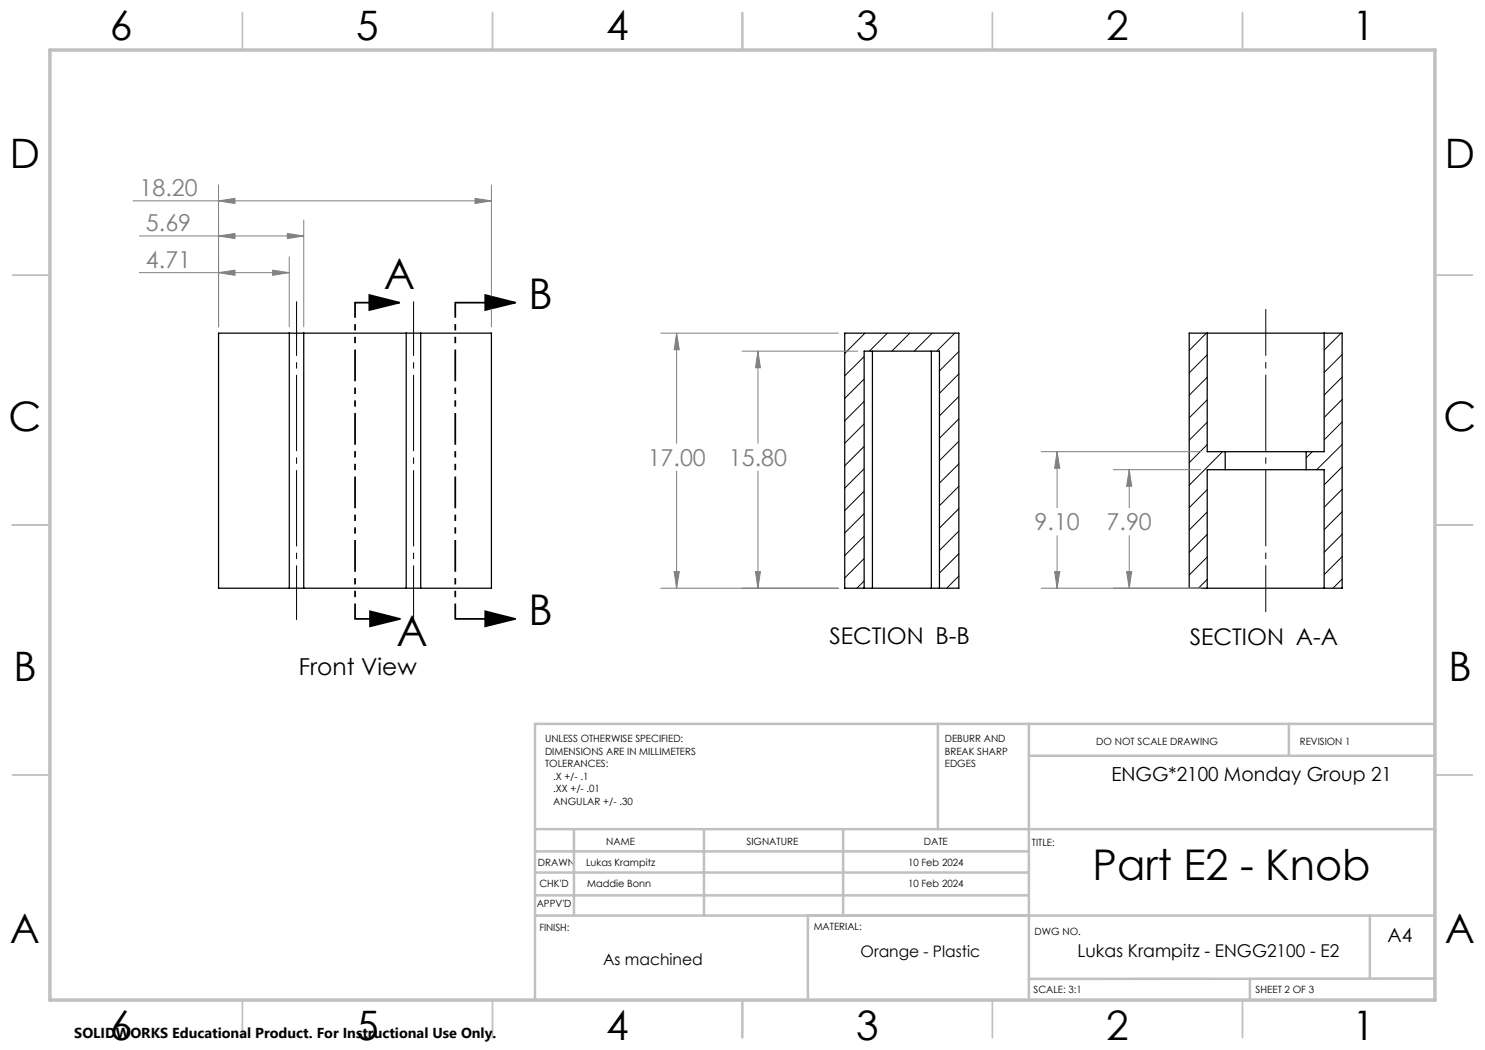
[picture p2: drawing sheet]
<svg xmlns="http://www.w3.org/2000/svg" width="297mm" height="210mm" viewBox="0 0 297 210" stroke-linecap="round" stroke-linejoin="round" font-family="sans-serif">
<g fill="none" stroke="#000" stroke-width=".25">
<path d="M57.9 66.6h2.8M57.9 66.6h-14.2v51h14.2M57.9 66.6v51M60.7 66.6h20.5M60.7 66.6v51M81.2 66.6h2.9M81.2 66.6v51M84.1 66.6h14.2v51h-14.2M84.1 66.6v51M174.5 70.2v47.4M186.3 70.2v47.4M241.4 66.6h23.4"/>
<path d="M241.4 66.6h-3.6v51h3.6M241.4 66.6v23.7h3.6M264.8 66.6v23.7h-3.6M264.8 66.6h3.6v51h-3.6M245 90.3h16.2M245 93.9h16.2M245 93.9h-3.6v23.7M245 90.3v3.6M261.2 93.9h3.6v23.7M261.2 90.3v3.6M57.9 117.6h2.8M60.7 117.6h20.5"/>
<path d="M81.2 117.6h2.9M172.8 117.6h1.7M172.8 117.6h-3.9v-51h22.9v51h-3.9M172.8 117.6v-47.4h15.1v47.4M174.5 117.6h11.8M186.3 117.6h1.6M241.4 117.6h23.4"/>
</g>
<g fill="none" stroke="#000" stroke-width=".2">
<path d="M172.8 71.3l-3.9 3.9M172.8 75.8l-3.9 3.9M173 66.6l-4.1 4.1M177.5 66.6l-3.6 3.6M182 66.6l-3.6 3.6M186.4 66.6l-3.6 3.6M191 66.6l-3.6 3.6M191.8 70.3l-3.9 3.9M191.8 74.8l-3.9 3.9M191.8 79.3l-3.9 3.9M241.3 66.6l-3.5 3.5M241.4 71l-3.6 3.6"/>
<path d="M241.4 75.5l-3.6 3.5M241.4 80l-3.6 3.6M268.2 66.6l-3.4 3.4M268.4 75.4l-3.6 3.6M268.4 70.9l-3.6 3.6M268.4 79.9l-3.6 3.6M172.8 80.3l-3.9 3.9M172.8 84.8l-3.9 3.8M172.8 89.3l-3.9 3.9M172.8 93.8l-3.9 3.8M172.8 98.2l-3.9 3.9M191.8 83.8l-3.9 3.9"/>
<path d="M191.8 88.3l-3.9 3.8M191.8 92.8l-3.9 3.8M191.8 97.3l-3.9 3.8M241.4 84.4l-3.6 3.6M241.4 88.9l-3.6 3.6M241.4 97.9l-3.6 3.6M244.5 90.3l-6.7 6.7M262.5 90.3l-1.3 1.3M268.4 84.4l-3.6 3.6M268.4 88.9l-5.1 5M268.4 93.4l-3.6 3.6M268.4 97.9l-3.6 3.6"/>
<path d="M172.8 102.7l-3.9 3.9M172.8 107.2l-3.9 3.9M172.8 111.7l-3.9 3.9M172.8 116.2l-1.4 1.4M191.8 101.7l-3.9 3.9M191.8 106.2l-3.9 3.9M191.8 110.7l-3.9 3.9M191.8 115.2l-2.5 2.4M241.4 102.4l-3.6 3.6M241.4 106.9l-3.6 3.6M241.4 111.4l-3.6 3.6M241.4 115.9l-1.7 1.7"/>
<path d="M268.4 102.3l-3.6 3.6M268.4 106.8l-3.6 3.6M268.4 111.3l-3.6 3.6M268.4 115.8l-1.8 1.8"/>
</g>
<path d="M73.9 59l6 1.5-6 1.5zM97 59l6 1.5-6 1.5zM71 60.5h8.9M91.1 60.5h11.9M71 123.8h9M74 122.3l6 1.5-6 1.5zM91.1 123.8h11.9M97 122.3l6 1.5-6 1.5z" fill="none" stroke="#000" stroke-width=".35"/>
<g fill="none" stroke="#808080" stroke-width=".2">
<path d="M43.7 37v28.4M95 39.7l3.3 .5-3.3 .5zM98.3 37v28.4M26.6 40.2h71.7M27.9 47.2h32.8M27.9 54.5h30M43.7 40.2l3.3-.5v1zM43.7 47.2l3.3-.5v1zM43.7 54.5l3.3-.5v1.1zM54.5 54l3.4 .5-3.4 .6zM57.5 46.7l3.2 .5-3.2 .5zM57.9 51.4v14"/>
<path d="M60.7 44v21.4M132.2 66.6h35.5M135.3 66.6l.6 3.3h-1.1zM135.3 66.6v22.1M148.4 70.2h23.2M151.6 70.2l.5 3.3h-1zM151.6 70.2v18.5M135.3 94.2v23.4M151.6 94.2v23.4M208.2 90.3h32M211.4 90.3l.5 3.4h-1zM211.4 90.3v11.3"/>
<path d="M222.7 93.9h17.5M225.8 93.9l.5 3.4h-1zM225.8 93.9v7.7M132.2 117.6h35.5M134.8 114.3h1.1l-.6 3.3zM151.1 114.3h1l-.5 3.3zM208.2 117.6h32M210.9 114.3h1l-.5 3.3zM211.4 107.1v10.5M225.3 114.3h1l-.5 3.3zM225.8 107.1v10.5"/>
</g>
<path d="M253.2 61.8v60.6" fill="none" stroke="#000" stroke-width=".2" stroke-dasharray="15.2 1.3 1.3 1.3" stroke-dashoffset="5.9" stroke-linecap="butt"/>
<path d="M59.3 60.3v63.7M82.7 60.3v63.7" fill="none" stroke="#000" stroke-width=".2" stroke-dasharray="15.2 1.3 1.3 1.3" stroke-dashoffset="4.3" stroke-linecap="butt"/>
<path d="M71 60.5v63.2M91.1 60.5v63.2" fill="none" stroke="#000" stroke-width=".35" stroke-dasharray="6.3 1.3 1.3 1.3 1.3 1.3" stroke-dashoffset="3.3" stroke-linecap="butt"/>
<g fill="none" stroke="#c0c0c0" stroke-width=".35">
<path d="M48.5 2.5v7.5M98.5 2.5v7.5M148.5 2.5v7.5M198.5 2.5v7.5M248.5 2.5v7.5M2.5 55h7.5M287 55h7.5M2.5 105h7.5M287 105h7.5M2.5 155h7.5M287 155h7.5M48.5 200v7.5"/>
<path d="M98.5 200v7.5M148.5 200v7.5M198.5 200v7.5M248.5 200v7.5"/>
</g>
<g fill="none" stroke="#c0c0c0" stroke-width=".5">
<path d="M187.6 144.8v21M205.8 144.8v55.2M205.8 151.2h81.2M257.8 144.8v6.4M287 144.8h-180v55.2M107 165.8h180M107 174.5h98.8M107 170.3h98.8M107 179.1h98.8M114.8 165.8v17.3M140.8 165.8v17.3M168.6 165.8v17.3"/>
<path d="M107 183.1h180M161.6 183.1v16.9M250 195.8v4.2M274 183.1v12.6M287 195.7l-81.2 .1"/>
</g>
<path d="M10 10h277v190h-277z" fill="none" stroke="#c0c0c0" stroke-width=".7"/>
<g fill="#000">
<path d="M73.9 59l6 1.5-6 1.5zM74 122.3l6 1.5-6 1.5z"/>
<path d="M97 59l6 1.5-6 1.5zM97 122.3l6 1.5-6 1.5z"/>
</g>
<path d="M43.7 40.2l3.3-.5v1zM95 39.7l3.3 .5-3.3 .5zM43.7 47.2l3.3-.5v1zM57.5 46.7l3.2 .5-3.2 .5zM43.7 54.5l3.3-.5v1.1zM54.5 54l3.4 .5-3.4 .6zM210.9 114.3h1l-.5 3.3zM211.4 90.3l.5 3.4h-1zM225.3 114.3h1l-.5 3.3zM225.8 93.9l.5 3.4h-1zM135.3 66.6l.6 3.3h-1.1zM134.8 114.3h1.1l-.6 3.3zM151.1 114.3h1l-.5 3.3zM151.6 70.2l.5 3.3h-1z" fill="#808080"/>
<g font-size="8.5">
<text x="76.8" y="57.8">A</text>
<text x="105.7" y="61.7">B</text>
<text x="105.7" y="124.9">B</text>
<text x="79.3" y="129.3">A</text>
<text x="218.5" y="176">Part E2 - Knob</text>
</g>
<g font-size="8.1">
<text x="22" y="8">6</text>
<text x="71.2" y="8">5</text>
<text x="121.2" y="8">4</text>
<text x="171.3" y="8">3</text>
<text x="221.3" y="8">2</text>
<text x="270.5" y="8">1</text>
<text x="2" y="33.6">D</text>
<text x="289" y="33.6">D</text>
<text x="1.7" y="86.1">C</text>
<text x="288.7" y="86.1">C</text>
<text x="2.7" y="136.1">B</text>
<text x="289.7" y="136.1">B</text>
<text x="2" y="188.6">A</text>
<text x="289" y="188.6">A</text>
<text x="22" y="208">6</text>
<text x="71.2" y="208">5</text>
<text x="121.2" y="208">4</text>
<text x="171.3" y="208">3</text>
<text x="221.3" y="208">2</text>
<text x="270.5" y="208">1</text>
</g>
<g font-size="4.7" fill="#808080">
<text x="27.9" y="39.2">18.20</text>
<text x="29.2" y="46.2">5.69</text>
<text x="29.2" y="53.5">4.71</text>
<text x="129.5" y="93.2">17.00</text>
<text x="145.8" y="93.2">15.80</text>
<text x="206.9" y="106.1">9.10</text>
<text x="221.3" y="106.1">7.90</text>
</g>
<text font-size="4.7" x="59.8" y="134.9">Front View</text>
<g font-size="4.6">
<text x="165.9" y="128.8">SECTION B-B</text>
<text x="238" y="129.1">SECTION A-A</text>
</g>
<g font-size="3.9">
<text x="222.3" y="156.2">ENGG*2100 Monday Group 21</text>
<text x="277.5" y="188.4">A4</text>
</g>
<text font-size="3.5" x="215.5" y="191.5">Lukas Krampitz - ENGG2100 - E2</text>
<g font-size="3.2">
<text x="172.1" y="191.5">Orange - Plastic</text>
<text x="120.6" y="193.1">As machined</text>
</g>
<text font-size="2.9" x="14.9" y="207.6">SOLIDWORKS Educational Product. For Instructional Use Only.</text>
<g font-size="2">
<text x="109" y="148.4">UNLESS OTHERWISE SPECIFIED:</text>
<text x="189" y="148.4">DEBURR AND</text>
<text x="219.3" y="148.9">DO NOT SCALE DRAWING</text>
<text x="260" y="149.1">REVISION 1</text>
<text x="109" y="150.9">DIMENSIONS ARE IN MILLIMETERS</text>
<text x="109" y="153.4">TOLERANCES:</text>
<text x="110.6" y="155.9">.X +/- .1</text>
<text x="189" y="150.9">BREAK SHARP</text>
<text x="189" y="153.4">EDGES</text>
<text x="110.6" y="158.4">.XX +/- .01</text>
<text x="110.6" y="160.9">ANGULAR +/- .30</text>
<text x="107.6" y="173.1">DRAWN</text>
<text x="117.2" y="173.1">Lukas Krampitz</text>
<text x="121.3" y="169">NAME</text>
<text x="149.3" y="169">SIGNATURE</text>
<text x="181.6" y="173.1">10 Feb 2024</text>
<text x="184.8" y="169">DATE</text>
<text x="206.4" y="169.1">TITLE:</text>
<text x="107.9" y="177.4">CHK'D</text>
<text x="117.5" y="177.4">Maddie Bonn</text>
<text x="181.6" y="177.4">10 Feb 2024</text>
<text x="107.3" y="181.5">APPV'D</text>
<text x="107.9" y="186.2">FINISH:</text>
<text x="162.7" y="186.1">MATERIAL:</text>
<text x="206.9" y="186.9">DWG NO.</text>
<text x="206.7" y="198.5">SCALE: 3:1</text>
<text x="251.1" y="198.5">SHEET 2 OF 3</text>
</g>
</svg>
